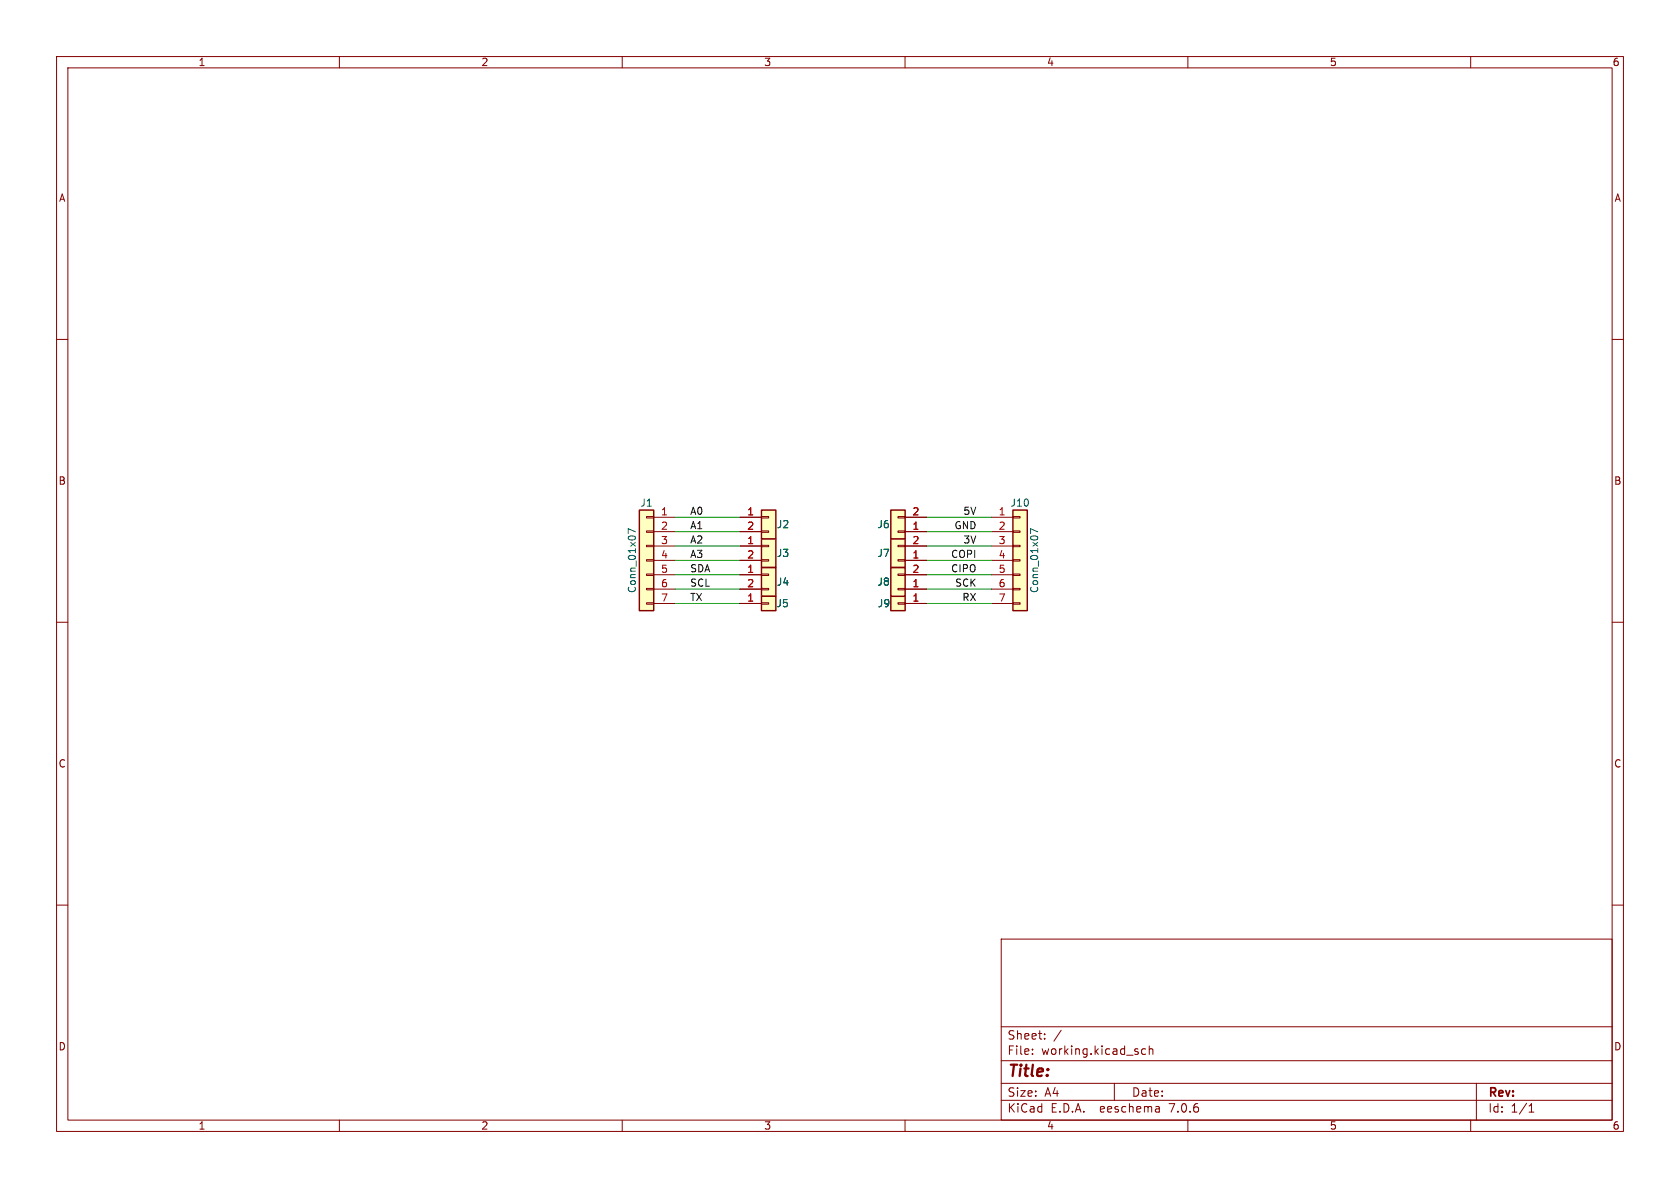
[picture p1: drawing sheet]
<svg xmlns="http://www.w3.org/2000/svg" width="297mm" height="210mm" viewBox="0 0 297 210" stroke-linecap="round" stroke-linejoin="round" font-family="sans-serif">
<g fill="none" stroke="#840000" stroke-width=".18">
<path d="M10 10h277v190h-277zM12 12h273v186h-273zM60 10v2M110 10v2M160 10v2M210 10v2M260 10v2M10 60h2M285 60h2M114.3 98.9h1.3v.3h-1.3zM114.3 96.4h1.3v.2h-1.3zM114.3 93.9h1.3v.2h-1.3z"/>
<path d="M114.3 91.3h1.3v.3h-1.3zM115.6 99.1h3.8M115.6 96.5h3.8M115.6 91.4h3.8M115.6 94h3.8M130.8 99.1h3.8M130.8 96.5h3.8M130.8 91.4h3.8M130.8 94h3.8M134.6 98.9h1.3v.3h-1.3zM134.6 96.4h1.3v.2h-1.3zM134.6 93.9h1.3v.2h-1.3z"/>
<path d="M134.6 91.3h1.3v.3h-1.3zM158.7 96.4h1.3v.2h-1.3zM158.7 98.9h1.3v.3h-1.3zM158.7 91.3h1.3v.3h-1.3zM158.7 93.9h1.3v.2h-1.3zM160 99.1h3.8M160 96.5h3.8M160 91.4h3.8M160 94h3.8M175.3 99.1h3.8M175.3 96.5h3.8M175.3 91.4h3.8"/>
<path d="M175.3 94h3.8M179.1 98.9h1.2v.3h-1.2zM179.1 96.4h1.2v.2h-1.2zM179.1 93.9h1.2v.2h-1.2zM179.1 91.3h1.2v.3h-1.2zM10 110h2M114.3 106.6h1.3v.2h-1.3zM114.3 104h1.3v.3h-1.3zM114.3 101.5h1.3v.2h-1.3zM115.6 101.6h3.8M115.6 104.1h3.8M115.6 106.7h3.8"/>
<path d="M130.8 101.6h3.8M130.8 104.1h3.8M130.8 106.7h3.8M134.6 104h1.3v.3h-1.3zM134.6 101.5h1.3v.2h-1.3zM134.6 106.6h1.3v.2h-1.3zM158.7 106.6h1.3v.2h-1.3zM158.7 101.5h1.3v.2h-1.3zM158.7 104h1.3v.3h-1.3zM160 101.6h3.8M160 104.1h3.8M160 106.7h3.8"/>
<path d="M175.3 101.6h3.8M175.3 104.1h3.8M175.3 106.7h3.8M179.1 106.6h1.2v.2h-1.2zM179.1 104h1.2v.3h-1.2zM179.1 101.5h1.2v.2h-1.2zM285 110h2M10 160h2M285 160h2M177 166h108v32h-108zM60 198v2M110 198v2"/>
<path d="M160 198v2M177 194.5h108M177 191.5h108M177 187.5h108M177 181.5h108M182.5 186.3v.1M182.5 185.5v.1M184.7 183.6v.1M184.7 182.8v.1M187.6 182.1l-1.3 2M197 191.5v3M202.5 185.5l-.4-.1-.3 .3v.4l.2 .2h.5"/>
<path d="M203.2 185.5l.2-.1 .3 .1 .1 .9M203.2 184.9v1.5M204.9 195.7l.1 .9M205 196.5l-.2 .1M205 196h-.2M210 198v2M260 198v2M261 191.5v6.5M270.3 196.6h.9M270.3 195.5l.4-.4v1.5"/>
</g>
<g fill="#ffffc2" stroke="#ffffc2" stroke-width=".18">
<path d="M157.5 95.3h2.5v5h-2.5z"/>
<path d="M179.1 90.2h2.5v17.8h-2.5z"/>
<path d="M157.5 105.4h2.5v2.6h-2.5z"/>
<path d="M157.5 100.3h2.5v5.1h-2.5z"/>
<path d="M113 90.2h2.6v17.8h-2.6z"/>
<path d="M134.6 95.3h2.6v5h-2.6z"/>
<path d="M134.6 100.3h2.6v5.1h-2.6z"/>
<path d="M134.6 105.4h2.6v2.6h-2.6z"/>
<path d="M134.6 90.2h2.6v5.1h-2.6z"/>
<path d="M157.5 90.2h2.5v5.1h-2.5z"/>
</g>
<path d="M113 90.2h2.6v17.8h-2.6zM134.6 95.3h2.6v5h-2.6zM134.6 90.2h2.6v5.1h-2.6zM157.5 95.3h2.5v5h-2.5zM157.5 90.2h2.5v5.1h-2.5zM179.1 90.2h2.5v17.8h-2.5zM134.6 100.3h2.6v5.1h-2.6zM134.6 105.4h2.6v2.6h-2.6zM157.5 105.4h2.5v2.6h-2.5zM157.5 100.3h2.5v5.1h-2.5z" fill="none" stroke="#840000" stroke-width=".25"/>
<path d="M112.3 94l-1.2-.5v.8M183.5 94l-1.3-.5v.8" fill="none" stroke="#006464" stroke-width=".18"/>
<g fill="none" stroke="#009600" stroke-width=".18">
<path d="M119.4 94h11.4M119.4 91.4h11.4M119.4 99.1h11.4M119.4 96.5h11.4M163.8 94h11.5M163.8 91.4h11.5M163.8 99.1h11.5M163.8 96.5h11.5M119.4 104.1h11.4M119.4 106.7h11.4M119.4 101.6h11.4M163.8 104.1h11.5"/>
<path d="M163.8 106.7h11.5M163.8 101.6h11.5"/>
</g>
<text font-size="2.8" fill="#840000" x="178" y="190.9">Title:</text>
<g font-size="2.1" fill="#840000">
<text x="178" y="184">Sheet:</text>
<text x="178" y="186.7">File:</text>
<text x="184.1" y="186.7">working.kicad_sch</text>
<text x="178" y="196.9">KiCad</text>
<text x="178" y="194.1">Size:</text>
<text x="184.7" y="194.1">A4</text>
<text x="185.7" y="196.9">E.D.A.</text>
<text x="194.6" y="196.9">eeschema</text>
<text x="200" y="194.1">Date:</text>
<text x="207" y="196.9">7.0.6</text>
<text x="263" y="194.3">Rev:</text>
<text x="263" y="196.9">Id:</text>
<text x="267.1" y="196.9">1/1</text>
</g>
<g font-size="1.8" fill="#840000">
<text x="35" y="11.9">1</text>
<text x="85" y="11.9">2</text>
<text x="135" y="11.9">3</text>
<text x="185" y="11.9">4</text>
<text x="235" y="11.9">5</text>
<text x="285" y="11.9">6</text>
<text x="10.3" y="35.9">A</text>
<text x="285.3" y="35.9">A</text>
<text x="10.3" y="85.9">B</text>
<text x="285.3" y="85.9">B</text>
<text x="10.3" y="135.9">C</text>
<text x="285.3" y="135.9">C</text>
<text x="10.3" y="185.9">D</text>
<text x="285.3" y="185.9">D</text>
<text x="35" y="199.9">1</text>
<text x="85" y="199.9">2</text>
<text x="135" y="199.9">3</text>
<text x="185" y="199.9">4</text>
<text x="235" y="199.9">5</text>
<text x="285" y="199.9">6</text>
</g>
<g font-size="1.8" fill="#006464">
<text x="113.1" y="89.8">J1</text>
<text x="178.5" y="89.8">J10</text>
<text x="137.2" y="93.6">J2</text>
<text x="155" y="93.6">J6</text>
<text x="137.2" y="98.7">J3</text>
<text x="155" y="98.7">J7</text>
<text x="112.6" y="104.9" transform="rotate(-90 112.6 104.9)">Conn_01x07</text>
<text x="137.2" y="107.5">J5</text>
<text x="137.2" y="103.7">J4</text>
<text x="155" y="103.7">J8</text>
<text x="155.1" y="107.5">J9</text>
<text x="183.7" y="104.9" transform="rotate(-90 183.7 104.9)">Conn_01x07</text>
</g>
<g font-size="1.8" fill="#a90000">
<text x="116.8" y="91.2">1</text>
<text x="116.8" y="93.7">2</text>
<text x="132" y="91.2">1</text>
<text x="132" y="93.7">2</text>
<text x="161.2" y="93.7">1</text>
<text x="161.2" y="91.2">2</text>
<text x="176.5" y="91.2">1</text>
<text x="176.5" y="93.7">2</text>
<text x="116.8" y="96.3">3</text>
<text x="116.8" y="98.8">4</text>
<text x="116.8" y="101.3">5</text>
<text x="132" y="96.3">1</text>
<text x="132" y="98.8">2</text>
<text x="132" y="101.3">1</text>
<text x="161.2" y="98.8">1</text>
<text x="161.2" y="96.3">2</text>
<text x="161.2" y="101.3">2</text>
<text x="176.5" y="96.3">3</text>
<text x="176.5" y="98.8">4</text>
<text x="176.5" y="101.3">5</text>
<text x="116.8" y="103.9">6</text>
<text x="116.8" y="106.4">7</text>
<text x="132" y="103.9">2</text>
<text x="132" y="106.4">1</text>
<text x="161.2" y="106.4">1</text>
<text x="161.2" y="103.9">1</text>
<text x="176.5" y="103.9">6</text>
<text x="176.5" y="106.4">7</text>
</g>
<g font-size="1.8" fill="#0f0f0f">
<text x="121.9" y="91.1">A0</text>
<text x="121.9" y="93.6">A1</text>
<text x="168.6" y="93.6">GND</text>
<text x="170.2" y="91.1">5V</text>
<text x="121.9" y="101.3">SDA</text>
<text x="121.9" y="96.2">A2</text>
<text x="121.9" y="98.7">A3</text>
<text x="168" y="101.3">CIPO</text>
<text x="168" y="98.7">COPI</text>
<text x="170.2" y="96.2">3V</text>
<text x="121.9" y="106.3">TX</text>
<text x="121.9" y="103.8">SCL</text>
<text x="168.8" y="103.8">SCK</text>
<text x="170" y="106.3">RX</text>
</g>
</svg>
